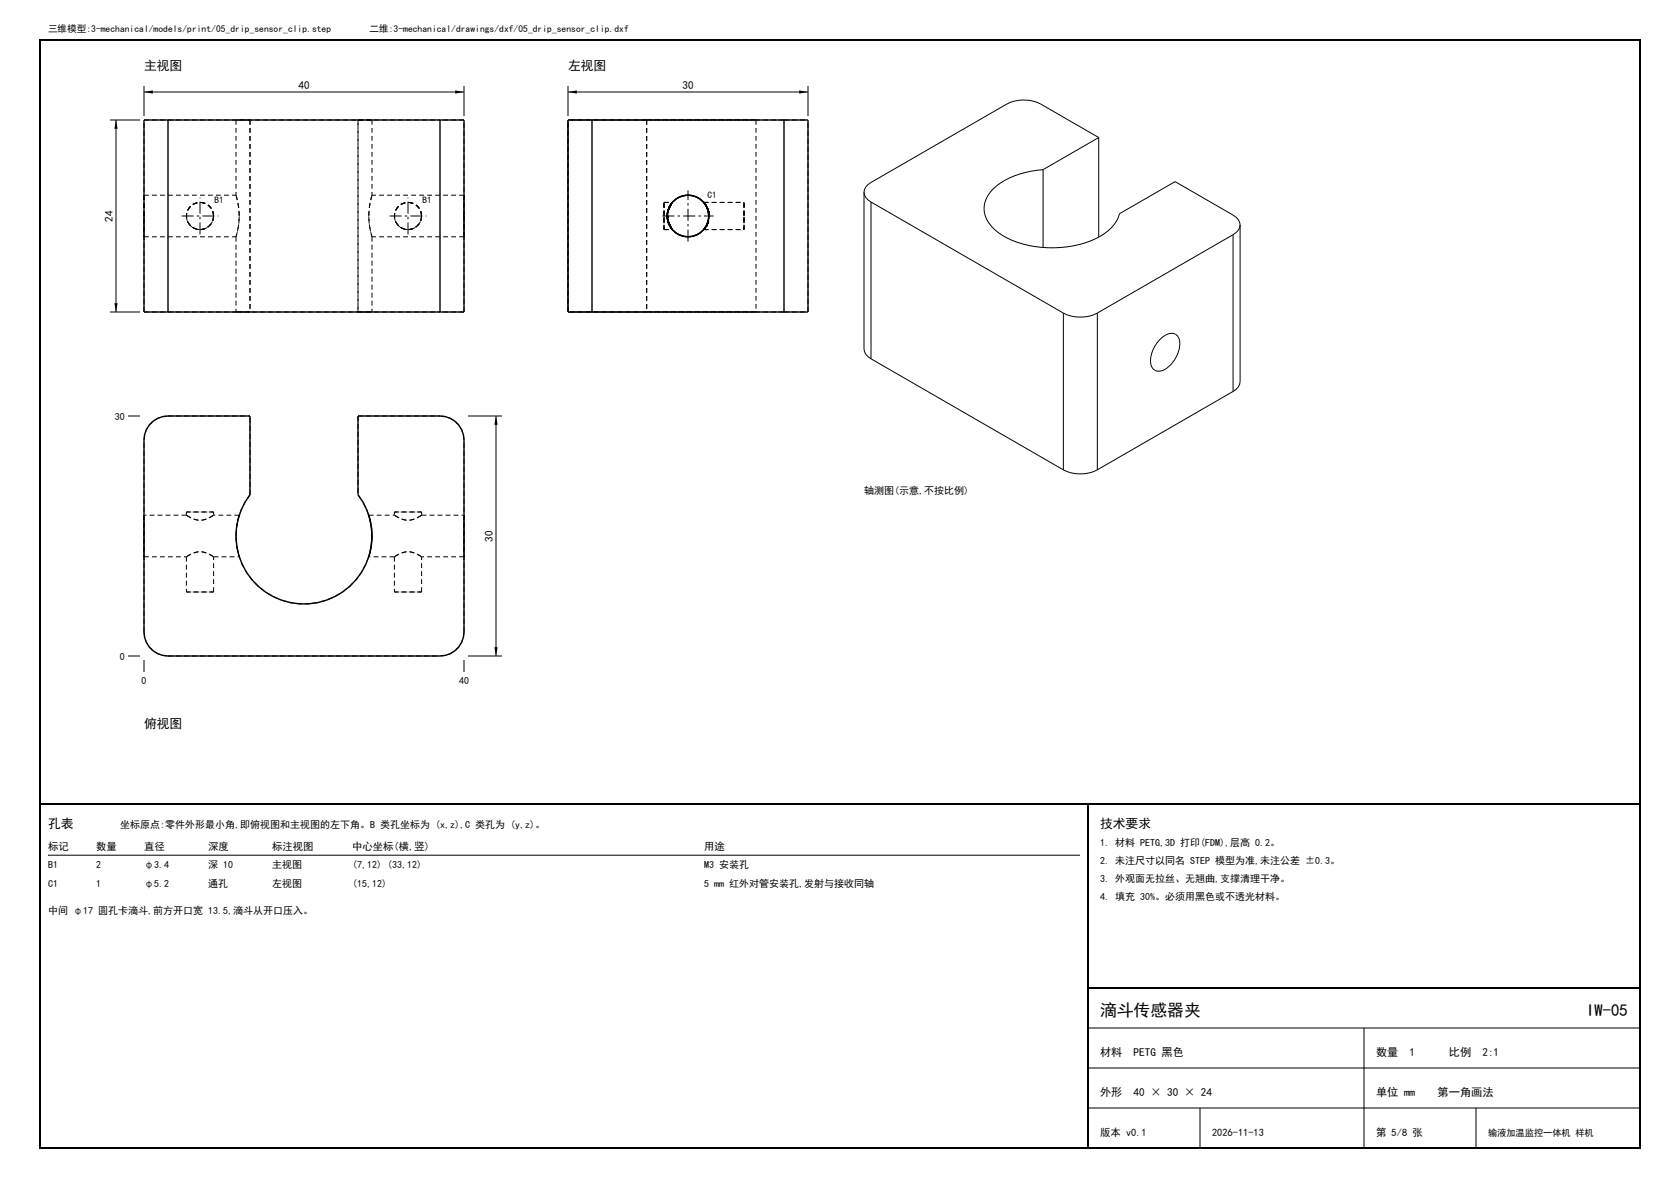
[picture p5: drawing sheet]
<svg xmlns="http://www.w3.org/2000/svg" width="420mm" height="297mm" viewBox="0 0 420 297" stroke-linecap="round" stroke-linejoin="round" font-family="sans-serif">
<path d="M10 10h400v277h-400zM10 201h400M272 201v86M272 247h138" fill="none" stroke="#000" stroke-width=".5"/>
<g fill="none" stroke="#000" stroke-width=".25" stroke-dasharray="1.2 .8" stroke-linecap="butt">
<path d="M36 30h6M42 30h20.5M59 30h3.5M59 30v18.8M62.5 30v48M89.5 30h20.5M89.5 30h3.5M89.5 30v48M93 30h-34M93 30v18.8M116 30h-6M142 30h19.7"/>
<path d="M142 30v48M148 30h-6M161.7 30h27.3M161.7 30h-19.7M161.7 30v48M189 30h-27.3M189 30v48M196 30h6M196 30h-48M36 54v-5.2M36 48.8v10.4M36 59.2v-5.2"/>
<path d="M36 59.2h23M36 48.8h23M46.6 54a3.4 3.4 0 0 0 3.4 3.4 3.4 3.4 0 0 0 3.4-3.4M53.4 54a3.4 3.4 0 0 0-3.4-3.4 3.4 3.4 0 0 0-3.4 3.4M53.4 54a3.4 3.4 0 0 0-4.9-3.1 3.4 3.4 0 0 0-.6 5.8 3.4 3.4 0 0 0 5.4-1.9l.1-.8M53.4 54a3.4 3.4 0 0 0-4.8-3.1 3.4 3.4 0 0 0-.8 5.6 3.4 3.4 0 0 0 5.4-1.5l.2-1M59 48.8a17 17 0 0 1 0 10.4M59 59.2l.7-3.4 .1-1.8M59 59.2v18.8M59.8 54l-.1-1.8-.7-3.4M92.2 54l.1-1.8 .7-3.4M93 48.8a17 17 0 0 0 0 10.4"/>
<path d="M93 59.2l-.7-3.4-.1-1.8M93 59.2v18.8M98.6 54a3.4 3.4 0 0 0 3.4 3.4 3.4 3.4 0 0 0 3.4-3.4M105.4 54a3.4 3.4 0 0 0-3.4-3.4 3.4 3.4 0 0 0-3.4 3.4M105.4 54a3.4 3.4 0 0 0-4.9-3.1 3.4 3.4 0 0 0-.6 5.8 3.4 3.4 0 0 0 5.4-1.9l.1-.8M105.4 54a3.4 3.4 0 0 0-4.8-3.1 3.4 3.4 0 0 0-.8 5.6 3.4 3.4 0 0 0 5.4-1.5l.2-1M116 54v5.2M116 59.2v-10.4M116 48.8v5.2M116 48.8h-23M116 59.2h-23M166 54v-3.4"/>
<path d="M166 50.6v6.8M166 57.4v-3.4M166 57.4h2.1M166 50.6h2.1M166.8 54l.1-1.1M166.8 54v-.2M166.8 54a5.2 5.2 0 0 0 7.4 4.7 5.2 5.2 0 0 0 1.1-8.7 5.2 5.2 0 0 0-8.3 2.8l-.2 1.2M166.8 54a5.2 5.2 0 0 1 7.5-4.6 5.2 5.2 0 0 1 .8 8.8 5.2 5.2 0 0 1-8.2-3.3l-.1-.9M166.8 54v.2M166.8 53.8v.2M166.8 54.2v-.2M166.8 54.2v.1"/>
<path d="M166.8 54.3v-.1M166.8 54.3v.1M166.8 54.4v.1M166.8 54.5l.1 .3M166.9 53.3l-.1 .5M166.9 54.9v.1M166.9 53.1l.1-.3M166.9 54.9v-.2M166.9 55v-.1M166.9 55v.1M166.9 55.1v-.1M166.9 52.9v-.1"/>
<path d="M166.9 55.1v.1M166.9 55.2l.1 .3M166.9 52.8h.1M167 52.8l.6-1.6M167 52.8v-.3M167 52.7l-.1 .6M167 55.4v-.1M167 52.6v.1M167 52.5v.1M167 55.5v-.1M167 55.6v-.1M167.1 55.6h-.1"/>
<path d="M167.1 52.4v-.1M167.1 55.6v.1M167.1 55.7v.1M167.1 52.3v-.1M167.1 55.8l.1 .2M167.1 52.2l.1-.2M167.2 55.9l-.1-.1M167.2 52l-.2 .4M167.2 56.1v-.2M167.3 56.1h-.1M167.3 56.2v-.1M167.3 56.2l.1 .2"/>
<path d="M167.3 51.8v-.1M167.3 56.3v-.1M167.3 51.7l.1-.1M167.4 56.3h-.1M167.4 56.4v-.1M167.4 56.4l.1 .1M167.4 51.6l.1-.1M167.4 51.5l-.1 .3M167.4 56.5l-.2-.4M167.5 51.5h-.1M167.5 56.7l-.1-.3M167.6 51.3v-.1"/>
<path d="M167.6 56.7v.1M167.6 51.2l.2-.2M167.6 56.8l.2 .2M167.6 56.8v-.1M167.7 51.1v-.1M167.7 57l-.2-.4M167.7 51h.1M167.8 51v-.1M167.8 57.1l-.1-.1M167.8 50.9l.3-.3M167.8 57.1l.2 .2M167.9 50.8l.2-.2"/>
<path d="M168 50.7v-.1M168 57.4h.1M168 57.4v-.1M168.1 57.4h-.1M168.1 57.4l-.1-.1a5.2 5.2 0 0 1-1.2-3.3M168.1 50.6l-.5 .7M175.9 50.6a5.2 5.2 0 0 1 0 6.8M175.9 57.4h10.1M175.9 50.6h10.1M176 57.3v.1M176.2 57v.1M176.3 57h-.1"/>
<path d="M176.3 57l.1-.2M176.4 51.2l-.5-.6M176.4 51.3v-.1M176.5 56.6l.2-.4M176.6 56.5l-.2 .3M176.6 51.6v-.1M176.6 51.6l-.1-.2M176.7 51.8l-.1-.1M176.8 56l.1-.2M176.8 55.9l-.2 .5M176.8 55.9l.1-.1M176.9 55.8v-.2"/>
<path d="M176.9 52.3l-.1-.3M176.9 52.4v-.1M177 55.6l-.1 .1M177 55.4v-.2M177 55.4v-.1M177 55.3v.3M177 55.2l.2-1.2M177.1 52.9l-.1-.3M177.1 55.1l.1-.5M177.1 52.9l-.1-.4M177.1 53v-.1M177.1 53.1v-.1"/>
<path d="M177.2 54.6l-.1 .6M177.2 53.5v-.1M177.2 53.5l-.1-.3M177.2 53.6v-.1M177.2 53.7v-.1M177.2 53.8v-.1M177.2 54.2v-.2M177.2 54v-.2M186 54v-3.4M186 50.6v6.8M186 57.4v-3.4M36 78v-48"/>
<path d="M36 78h6M42 78h20.5M59 78h34M62.5 78h-3.5M89.5 78h20.5M89.5 78v-48M93 78h-3.5M116 78h-6M116 78v-48M142 78h19.7M142 78v-48M148 78h-6"/>
<path d="M161.7 78h27.3M161.7 78h-19.7M189 78h-27.3M196 78h6M196 78h-48M202 78v-48M36 110a6 6 0 0 1 6-6M42 104h20.5M89.5 104h20.5M89.5 104v19.7M116 110a6 6 0 0 0-6-6M36 128.8v10.4"/>
<path d="M36 139.2v-10.4M36 139.2h10.6M46.6 128.8a5.2 5.2 0 0 0 6.8 0M46.6 128.8h-10.6M46.6 139.2a5.2 5.2 0 0 1 6.8 0M46.6 128h6.8M46.6 128v.8M46.6 139.2v8.8M53.4 128.8a5.2 5.2 0 0 1-6.8 0M53.4 139.2a5.2 5.2 0 0 0-6.8 0M53.4 128.8v-.8M53.4 128h-6.8"/>
<path d="M53.4 139.2h6.4M59.8 128.8h-6.4M59.8 128.8a17 17 0 0 0 0 10.4M59.8 139.2a17 17 0 0 1 0-10.4M62.5 123.7a17 17 0 0 0 2 22.8 17 17 0 0 0 23 0 17 17 0 0 0 2-22.8M62.5 123.7v-19.7M92.2 139.2a17 17 0 0 0 0-10.4M92.2 128.8h6.4M98.6 128.8a5.2 5.2 0 0 0 6.8 0M98.6 139.2a5.2 5.2 0 0 1 6.8 0M98.6 128h6.8M98.6 139.2h-6.4"/>
<path d="M98.6 128v.8M98.6 139.2v8.8M105.4 128.8h10.6M105.4 128.8a5.2 5.2 0 0 1-6.8 0M105.4 139.2a5.2 5.2 0 0 0-6.8 0M105.4 128.8v-.8M105.4 128h-6.8M116 128.8v10.4M116 139.2v-10.4M116 139.2h-10.6M36 158v-48M36 158a6 6 0 0 0 6 6"/>
<path d="M46.6 148h6.8M53.4 148v-8.8M53.4 148h-6.8M98.6 148h6.8M105.4 148v-8.8M105.4 148h-6.8M116 158a6 6 0 0 1-6 6M116 158v-48M42 164h68"/>
</g>
<g fill="none" stroke="#000" stroke-width=".35">
<path d="M42 30h-6v48h6M42 30h68M42 30v48M110 30h6v48h-6M110 30v48M148 30h-6v48h6M148 30h48M148 30v48M196 30h6v48h-6M196 30v48M166.8 54a5.2 5.2 0 0 0 1.3 3.4M166.8 54l.2 1.4"/>
<path d="M166.8 54h.1M166.8 54.2v.2M166.8 54.3h.1M166.8 54.3l.1 .4M166.8 54.4v.1M166.9 54.8v.1M166.9 53.1l-.1 .7M166.9 55h.1M166.9 55.1h.1M166.9 52.9h.1M166.9 55.1l.1 .2M166.9 55.2h.1"/>
<path d="M166.9 52.8h.1M167 52.8h.1M167 52.7h.1M167 55.4h.1M167 55.4l.1 .4M167 55.5l.1 .1M167 52.4v.1M167 55.6h.1M167.1 55.6h.1M167.1 55.6l.1 .5M167.1 52.4l-.1 .1M167.1 52.3h.1"/>
<path d="M167.1 55.7h.1M167.1 55.8h.1M167.2 56l.1 .2M167.3 56.2h.1M167.3 51.8l-.1 .2M167.3 51.7h.1M167.3 56.3h.1M167.4 51.6h.1M167.4 51.5h.1M167.4 56.5l.1 .1M167.5 56.5l.1 .2M167.5 56.7h.1"/>
<path d="M167.6 51.3l-.1 .2M167.6 56.7h.1M167.6 56.8h.1M167.6 51.2l-.7 1.7M167.6 56.8l.2 .3M167.7 51.1h.1M167.7 57h.1M167.7 57l.4 .4M167.7 51v.1M167.8 50.9v.1M167.8 57.1h.1M167.8 57.1l.2 .3"/>
<path d="M167.9 50.8l-.2 .2M168 50.7l-.2 .2M168 57.4h.1M168.1 50.6h-.1M168.1 50.6l-.1 .1a5.2 5.2 0 0 0-1.2 3.3M168.1 50.6a5.2 5.2 0 0 1 6-1.4 5.2 5.2 0 0 1 3.1 5.4v-.4M168.1 57.4a5.2 5.2 0 0 0 7.8 0M175.9 50.6a5.2 5.2 0 0 1 0 6.8M176 57.4h-.1M176.2 57.1l-.2 .2M176.2 57h.1M176.3 57l-.4 .4"/>
<path d="M176.4 51.2h.1M176.4 51.2l.2 .3M176.4 51.3l.1 .1M176.5 56.6l-.2 .4M176.6 56.4h.1M176.6 51.6h.1M176.8 52l-.1-.2 .3 .8M176.8 56l-.1 .2M176.8 55.9l-.9 1.5M176.9 55.7v.1M176.9 52.3h.1M176.9 55.7l-.1 .2"/>
<path d="M176.9 52.4h.1M176.9 52.4l.1 .1M176.9 55.6l.1-.2-.1 .3M177 55.6h.1M177.1 55.2l-.1 .1M177.1 52.9l.1 .5M177.1 55.1l-.1 .2M177.1 52.9h.1M177.1 53.1v.1M177.2 53.5v.5M177.2 53.5h.1M177.2 53.6h.1"/>
<path d="M177.2 53.7v.1M42 78h68M148 78h48M38.3 105.3l1.1-.7 1.3-.4 1.3-.2h20.5v19.7a17 17 0 0 0 2 22.8 17 17 0 0 0 23 0 17 17 0 0 0 2-22.8v-19.7h20.5a6 6 0 0 1 6 6v48a6 6 0 0 1-6 6h-68a6 6 0 0 1-6-6v-48a6 6 0 0 1 2.3-4.7zM92.2 128.8a17 17 0 0 1 0 10.4"/>
<circle cx="172" cy="54" r="5.2"/>
</g>
<g fill="none" stroke="#000" stroke-width=".25">
<path d="M27.5 30h7.5M29 30v48M36 21.5v7.5M36 23h80M116 21.5v7.5M142 23h60M142 21.5v7.5M202 21.5v7.5M274.7 34.4l-14.5-8.4a9.4 9.4 0 0 0-8.5 0l-33.9 19.6a3 3 0 0 0-1.8 2.5M274.7 34.4l-13.9 8M274.7 34.4v24.9M216 48.1a3 3 0 0 0 1.8 2.4"/>
<path d="M216 48.1v39.2a3 3 0 0 0 1.8 2.4M217.8 50.5l48 27.8M217.8 50.5v39.2M260.8 42.4a19.6 19.6 0 0 0-13.1 5.5 6.4 6.4 0 0 0 .9 9.5 23.4 23.4 0 0 0 18.1 4.3 17.9 17.9 0 0 0 11.9-5.6l.5-.9 .8-1.8 13.9-8 14.5 8.4a3 3 0 0 1 1.7 2.4M260.8 42.4v19.5M308.3 58.7l-34 19.6M308.3 58.7v39.2M310 56.2a3 3 0 0 1-1.7 2.5M310 56.2v39.2a3 3 0 0 1-1.7 2.5M27.5 78h7.5M265.8 78.3a9.4 9.4 0 0 0 8.5 0M265.8 78.3v39.2"/>
<path d="M274.3 78.3v39.2M217.8 89.7l48 27.8M289.9 85a3.5 3.5 0 0 1 4-1.4 3.1 3.1 0 0 1 .9 3.7 7.2 7.2 0 0 1-4.7 5.5 2.12 2.12 0 0 1-2.5-2.6 8.2 8.2 0 0 1 2.3-5.2zM308.3 97.9l-34 19.6M32 104h3M117 104h8.5M124 104v60M265.8 117.5a9.4 9.4 0 0 0 8.5 0M32 164h3M36 165v3M116 165v3M117 164h8.5"/>
<path d="M12 213.8h258M272 257h138M341 257v30M272 267h138M272 277h138M300 277v10M369 277v10"/>
</g>
<path d="M29 30l.4 2.2h-.8zM36 23l2.2-.4v.8zM113.8 22.6l2.2 .4-2.2 .4zM142 23l2.2-.4v.8zM199.8 22.6l2.2 .4-2.2 .4zM28.6 75.8h.8l-.4 2.2zM124 104l.4 2.2h-.8zM123.6 161.8h.8l-.4 2.2z" fill="#000"/>
<path d="M45.4 54h9.2M50 58.6v-9.2M97.4 54h9.2M102 58.6v-9.2M165.6 54h12.8M172 60.4v-12.8" fill="none" stroke="#000" stroke-width=".25" stroke-dasharray="3 .8 .6 .8" stroke-linecap="butt"/>
<g font-size="4.2">
<text x="275" y="254">滴斗传感器夹</text>
<text x="396.5" y="254">IW-05</text>
</g>
<g font-size="3.2">
<text x="36" y="17.5">主视图</text>
<text x="142" y="17.5">左视图</text>
<text x="36" y="182">俯视图</text>
<text x="12" y="207">孔表</text>
<text x="275" y="207">技术要求</text>
</g>
<g font-size="2.8">
<text x="74.6" y="22.2">40</text>
<text x="170.6" y="22.2">30</text>
<text x="28.2" y="55.4" transform="rotate(-90 28.2 55.4)">24</text>
<text x="123.2" y="135.4" transform="rotate(-90 123.2 135.4)">30</text>
<text x="275" y="264">材料</text>
<text x="283.4" y="264">PETG 黑色</text>
<text x="344" y="264">数量</text>
<text x="352.4" y="264">1</text>
<text x="362.2" y="264">比例</text>
<text x="370.6" y="264">2:1</text>
<text x="275" y="274">外形</text>
<text x="283.4" y="274">40 × 30 × 24</text>
<text x="344" y="274">单位 mm</text>
<text x="359.4" y="274">第一角画法</text>
</g>
<g font-size="2.6">
<text x="12" y="212.5">标记</text>
<text x="24" y="212.5">数量</text>
<text x="36" y="212.5">直径</text>
<text x="52" y="212.5">深度</text>
<text x="68" y="212.5">标注视图</text>
<text x="88" y="212.5">中心坐标(横,竖)</text>
<text x="176" y="212.5">用途</text>
<text x="275" y="284">版本 v0.1</text>
<text x="303" y="284">2026-11-13</text>
<text x="344" y="284">第 5/8 张</text>
</g>
<g font-size="2.5">
<text x="28.7" y="104.9">30</text>
<text x="216" y="123.5">轴测图(示意,不按比例)</text>
<text x="30" y="164.9">0</text>
<text x="35.4" y="171">0</text>
<text x="114.8" y="171">40</text>
<text x="30" y="207">坐标原点:零件外形最小角,即俯视图和主视图的左下角。B 类孔坐标为 (x,z),C 类孔为 (y,z)。</text>
<text x="275" y="211.5">1. 材料 PETG,3D 打印(FDM),层高 0.2。</text>
<text x="275" y="216">2. 未注尺寸以同名 STEP 模型为准,未注公差 ±0.3。</text>
<text x="12" y="217.1">B1</text>
<text x="12" y="221.7">C1</text>
<text x="24" y="217.1">2</text>
<text x="24" y="221.7">1</text>
<text x="36" y="217.1">φ3.4</text>
<text x="36" y="221.7">φ5.2</text>
<text x="52" y="217.1">深 10</text>
<text x="52" y="221.7">通孔</text>
<text x="68" y="217.1">主视图</text>
<text x="68" y="221.7">左视图</text>
<text x="88" y="217.1">(7,12) (33,12)</text>
<text x="88" y="221.7">(15,12)</text>
<text x="176" y="217.1">M3 安装孔</text>
<text x="176" y="221.7">5 mm 红外对管安装孔,发射与接收同轴</text>
<text x="275" y="220.5">3. 外观面无拉丝、无翘曲,支撑清理干净。</text>
<text x="275" y="225">4. 填充 30%。必须用黑色或不透光材料。</text>
<text x="12" y="228.6">中间 φ17 圆孔卡滴斗,前方开口宽 13.5,滴斗从开口压入。</text>
</g>
<g font-size="2.4">
<text x="12" y="8">三维模型:3-mechanical/models/print/05_drip_sensor_clip.step</text>
<text x="92.4" y="8">二维:3-mechanical/drawings/dxf/05_drip_sensor_clip.dxf</text>
</g>
<g font-size="2.3">
<text x="53.6" y="50.7">B1</text>
<text x="105.6" y="50.7">B1</text>
<text x="176.9" y="49.4">C1</text>
<text x="372" y="284">输液加温监控一体机 样机</text>
</g>
</svg>
